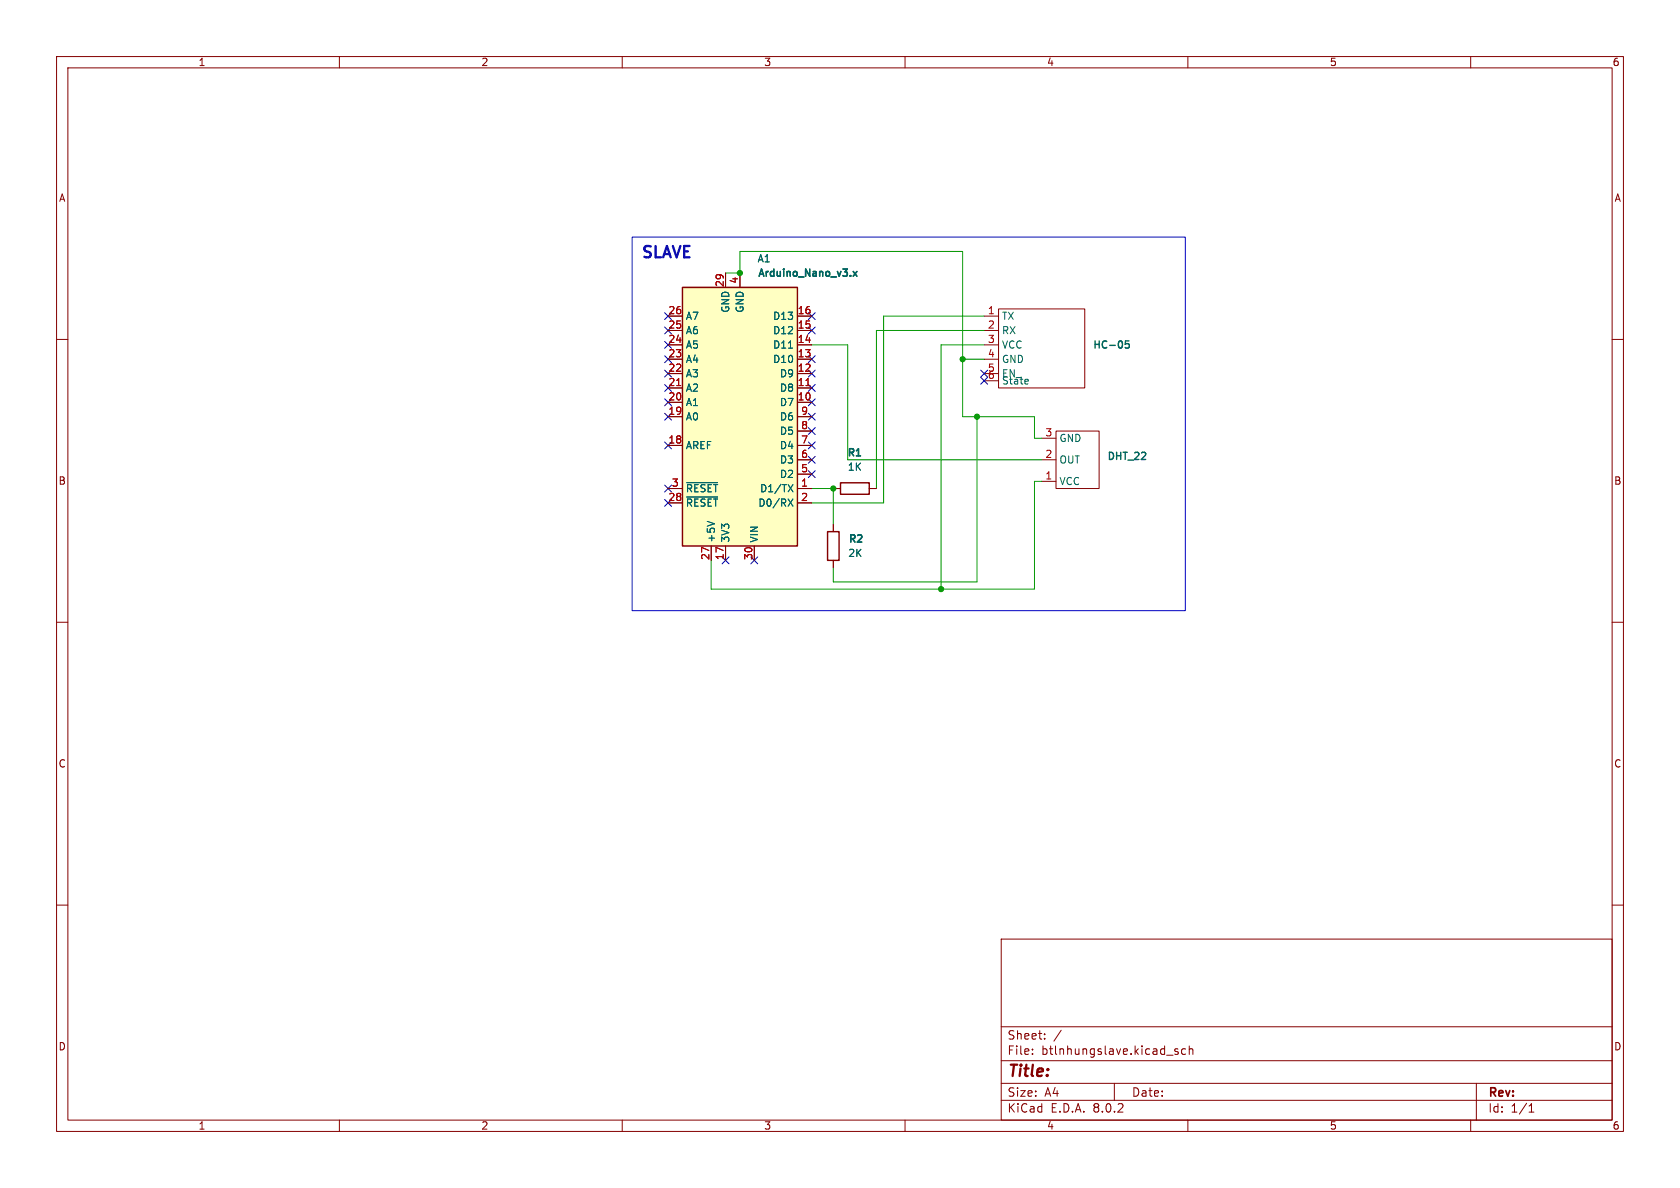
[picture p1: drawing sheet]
<svg xmlns="http://www.w3.org/2000/svg" width="297mm" height="210mm" viewBox="0 0 297 210" stroke-linecap="round" stroke-linejoin="round" font-family="sans-serif">
<g fill="none" stroke="#840000" stroke-width=".18">
<path d="M10 10h277v190h-277zM12 12h273v186h-273zM60 10v2M110 10v2M160 10v2M210 10v2M260 10v2M10 60h2M285 60h2M184.1 77.5h2.6M186.7 76.2h7.6v10.2h-7.6zM184.1 85.1h2.6"/>
<path d="M184.1 81.3h2.6M10 110h2M285 110h2M10 160h2M285 160h2M177 166h108v32h-108zM60 198v2M110 198v2M160 198v2M177 194.5h108M177 191.5h108M177 187.5h108"/>
<path d="M177 181.5h108M182.5 186.3v.1M182.5 185.5v.1M184.7 183.6v.1M184.7 182.8v.1M187.6 182.1l-1.3 2M197 191.5v3M208.2 185.5l-.3-.1-.2 .2v.2l.5 .2v.3h-.5M209.6 185.5l-.4-.1-.3 .3v.4l.1 .2h.6M210 198v2M210.2 185.5l.3-.1 .3 .1 .1 .9M210.2 184.9v1.5"/>
<path d="M260 198v2M261 191.5v6.5M270.3 196.6h.9M270.3 195.5l.4-.4v1.5"/>
</g>
<path d="M120.6 50.8h20.4v45.7h-20.4z" fill="#ffffc2"/>
<path d="M120.6 50.8h20.4v45.7h-20.4zM146.3 94h2v5.1h-2zM148.6 85.3h5.1v2.1h-5.1z" fill="none" stroke="#840000" stroke-width=".25"/>
<g fill="none" stroke="#840000" stroke-width=".18">
<path d="M118.1 58.4h2.5M118.1 55.9h2.5M128.3 48.3v2.5M130.8 48.3v2.5M141 58.4h2.5M141 55.9h2.5M174 58.4h2.5M174 55.9h2.5M176.5 54.6h15.3v14h-15.3zM118.1 71.1h2.5M118.1 68.6h2.5M118.1 66h2.5"/>
<path d="M118.1 63.5h2.5M118.1 61h2.5M118.1 78.7h2.5M118.1 73.7h2.5M141 71.1h2.5M141 68.6h2.5M141 66h2.5M141 63.5h2.5M141 61h2.5M141 78.7h2.5M141 73.7h2.5M141 76.2h2.5"/>
<path d="M174 66h2.5M174 63.5h2.5M174 61h2.5M174 67.3h2.5M118.1 86.4h2.5M118.1 88.9h2.5M125.7 96.5v2.6M128.3 96.5v2.6M133.3 96.5v2.6M141 86.4h2.5M141 88.9h2.5M141 83.8h2.5"/>
<path d="M141 81.3h2.5M147.3 86.4h1.3M147.3 92.7v1.3M147.3 99.1v1.2M153.7 86.4h1.2"/>
</g>
<path d="M139.4 61.5h.7M181.6 67l.2 .3-.6 .2M181.7 67.8l-.1 .1M121.4 87.9h5.5M121.4 85.3h5.5M125 92.2l1.3 .4M139.3 85.7l.9 1.2M139.3 88.2l.9 1.3M140.2 85.7l-.9 1.2M140.2 88.2l-.9 1.3" fill="none" stroke="#006464" stroke-width=".18"/>
<path d="M119.6 68.2h.7M142.5 68.2h.7" fill="none" stroke="#a90000" stroke-width=".18"/>
<path d="M150.8 48l.7 .8M151.5 48l-.7 .8M199.6 60.3h-.6l-.1 .6 .2-.2 .4 .1 .1 .2v.4l-.2 .1-.5-.1" fill="none" stroke="#006464" stroke-width=".25"/>
<path d="M111.8 41.9h97.7v66.1h-97.7z" fill="none" stroke="#0000c2" stroke-width=".18"/>
<path d="M115 43.6l-.7-.1-.3 .2M115.9 43.5v2M117.2 45.5l.7-2 .7 2M119 43.5l.6 2 .7-2M121.9 43.5h-.9v2" fill="none" stroke="#0000c2" stroke-width=".4"/>
<path d="M128.3 48.3h2.5v-3.8h39.4v29.2h12.7v3.8h1.2M174 58.4h-19.1v28M174 55.9h-17.8v33h-12.7M143.5 61h6.4v20.3h34.2M170.2 63.5h3.8M172.7 73.7v29.2h-25.4v-2.6M174 61h-7.6v43.1M143.5 86.4h3.8v6.3M184.1 85.1h-1.2v19h-57.2v-5" fill="none" stroke="#009600" stroke-width=".18"/>
<g fill="none" stroke="#000084" stroke-width=".18">
<path d="M117.5 55.3l1.2 1.2M117.5 57.8l1.2 1.2M118.7 55.3l-1.2 1.2M118.7 57.8l-1.2 1.2M142.9 55.3l1.2 1.2M142.9 57.8l1.2 1.2M144.1 55.3l-1.2 1.2M144.1 57.8l-1.2 1.2M117.5 70.5l1.2 1.2M117.5 73.1l1.2 1.2M117.5 68l1.2 1.2M117.5 78.1l1.2 1.2"/>
<path d="M117.5 60.4l1.2 1.2M117.5 65.4l1.2 1.2M117.5 62.9l1.2 1.2M118.7 70.5l-1.2 1.2M118.7 73.1l-1.2 1.2M118.7 68l-1.2 1.2M118.7 78.1l-1.2 1.2M118.7 60.4l-1.2 1.2M118.7 65.4l-1.2 1.2M118.7 62.9l-1.2 1.2M142.9 65.4l1.2 1.2M142.9 62.9l1.2 1.2"/>
<path d="M142.9 68l1.2 1.2M142.9 73.1l1.2 1.2M142.9 75.6l1.2 1.2M142.9 70.5l1.2 1.2M142.9 78.1l1.2 1.2M144.1 65.4l-1.2 1.2M144.1 62.9l-1.2 1.2M144.1 68l-1.2 1.2M144.1 73.1l-1.2 1.2M144.1 75.6l-1.2 1.2M144.1 70.5l-1.2 1.2M144.1 78.1l-1.2 1.2"/>
<path d="M173.4 65.4l1.2 1.2M173.4 66.7l1.2 1.2M174.6 65.4l-1.2 1.2M174.6 66.7l-1.2 1.2M117.5 85.8l1.2 1.2M117.5 88.3l1.2 1.2M118.7 85.8l-1.2 1.2M118.7 88.3l-1.2 1.2M127.7 98.5l1.2 1.2M128.9 98.5l-1.2 1.2M132.7 98.5l1.3 1.2M134 98.5l-1.3 1.2"/>
<path d="M142.9 83.2l1.2 1.2M142.9 80.7l1.2 1.2M144.1 83.2l-1.2 1.2M144.1 80.7l-1.2 1.2"/>
</g>
<g fill="#009600" stroke="#009600" stroke-width=".18">
<circle cx="130.8" cy="48.3" r=".46"/>
<circle cx="147.3" cy="86.4" r=".46"/>
<circle cx="166.4" cy="104.1" r=".46"/>
<circle cx="170.2" cy="63.5" r=".46"/>
<circle cx="172.7" cy="73.7" r=".46"/>
</g>
<text font-size="2.8" fill="#0000c2" x="113.3" y="46.6">SLAVE</text>
<text font-size="2.8" fill="#840000" x="178" y="190.9">Title:</text>
<g font-size="2.1" fill="#840000">
<text x="178" y="184">Sheet:</text>
<text x="178" y="186.7">File:</text>
<text x="184.1" y="186.7">btlnhungslave.kicad_sch</text>
<text x="178" y="196.9">KiCad</text>
<text x="178" y="194.1">Size:</text>
<text x="184.7" y="194.1">A4</text>
<text x="185.7" y="196.9">E.D.A.</text>
<text x="193.3" y="196.9">8.0.2</text>
<text x="200" y="194.1">Date:</text>
<text x="263" y="194.3">Rev:</text>
<text x="263" y="196.9">Id:</text>
<text x="267.1" y="196.9">1/1</text>
</g>
<g font-size="1.8" fill="#840000">
<text x="35" y="11.9">1</text>
<text x="85" y="11.9">2</text>
<text x="135" y="11.9">3</text>
<text x="185" y="11.9">4</text>
<text x="235" y="11.9">5</text>
<text x="285" y="11.9">6</text>
<text x="10.3" y="35.9">A</text>
<text x="285.3" y="35.9">A</text>
<text x="10.3" y="85.9">B</text>
<text x="285.3" y="85.9">B</text>
<text x="10.3" y="135.9">C</text>
<text x="285.3" y="135.9">C</text>
<text x="10.3" y="185.9">D</text>
<text x="285.3" y="185.9">D</text>
<text x="35" y="199.9">1</text>
<text x="85" y="199.9">2</text>
<text x="135" y="199.9">3</text>
<text x="185" y="199.9">4</text>
<text x="235" y="199.9">5</text>
<text x="285" y="199.9">6</text>
</g>
<g font-size="1.8" fill="#006464">
<text x="133.8" y="46.6">A1</text>
<text x="133.8" y="49.3">Arduino_Nano_v3.x</text>
<text x="121.2" y="59.3">A6</text>
<text x="121.2" y="56.7">A7</text>
<text x="129.1" y="55.4" transform="rotate(-90 129.1 55.4)">GND</text>
<text x="131.7" y="55.4" transform="rotate(-90 131.7 55.4)">GND</text>
<text x="136.6" y="59.3">D12</text>
<text x="136.6" y="56.7">D13</text>
<text x="177" y="56.7">TX</text>
<text x="177" y="59.3">RX</text>
<text x="121.2" y="64.4">A4</text>
<text x="121.2" y="61.8">A5</text>
<text x="136.6" y="64.4">D10</text>
<text x="136.6" y="61.8">D11</text>
<text x="177" y="61.8">VCC</text>
<text x="177" y="64.4">GND</text>
<text x="193" y="62">HC-05</text>
<text x="121.2" y="72">A1</text>
<text x="121.2" y="69.4">A2</text>
<text x="121.2" y="66.9">A3</text>
<text x="137.8" y="72">D7</text>
<text x="137.8" y="69.4">D8</text>
<text x="137.8" y="66.9">D9</text>
<text x="177" y="66.9">EN_</text>
<text x="177" y="68.2">State</text>
<text x="121.2" y="74.5">A0</text>
<text x="137.8" y="77.1">D5</text>
<text x="137.8" y="74.5">D6</text>
<text x="121.2" y="79.6">AREF</text>
<text x="137.8" y="82.1">D3</text>
<text x="137.8" y="79.6">D4</text>
<text x="149.6" y="81">R1</text>
<text x="149.8" y="83.4">1K</text>
<text x="187.2" y="82.1">OUT</text>
<text x="187.2" y="78.3">GND</text>
<text x="195.6" y="81.7">DHT_22</text>
<text x="121.2" y="89.8">~{RESET}</text>
<text x="121.2" y="87.2">~{RESET}</text>
<text x="134" y="89.8">D0/RX</text>
<text x="134.3" y="87.2">D1/TX</text>
<text x="137.8" y="84.7">D2</text>
<text x="187.2" y="86">VCC</text>
<text x="126.6" y="96" transform="rotate(-90 126.6 96)">+5V</text>
<text x="129.1" y="96" transform="rotate(-90 129.1 96)">3V3</text>
<text x="134.2" y="96" transform="rotate(-90 134.2 96)">VIN</text>
<text x="149.9" y="96.3">R2</text>
<text x="149.9" y="98.7">2K</text>
</g>
<g font-size="1.8" fill="#a90000">
<text x="128" y="50.8" transform="rotate(-90 128 50.8)">29</text>
<text x="130.6" y="50.2" transform="rotate(-90 130.6 50.2)">4</text>
<text x="118.1" y="58.2">25</text>
<text x="118.1" y="55.6">26</text>
<text x="140.9" y="58.2">15</text>
<text x="140.9" y="55.6">16</text>
<text x="174.6" y="55.6">1</text>
<text x="174.6" y="58.2">2</text>
<text x="118.1" y="65.8">22</text>
<text x="118.1" y="63.2">23</text>
<text x="118.1" y="60.7">24</text>
<text x="140.9" y="65.8">12</text>
<text x="140.9" y="63.2">13</text>
<text x="140.9" y="60.7">14</text>
<text x="174.6" y="60.7">3</text>
<text x="174.6" y="63.2">4</text>
<text x="174.6" y="65.8">5</text>
<text x="118.1" y="70.9">20</text>
<text x="118.1" y="68.3">21</text>
<text x="140.9" y="70.9">10</text>
<text x="140.9" y="68.3">11</text>
<text x="174.6" y="67.1">6</text>
<text x="118.1" y="73.4">19</text>
<text x="141.5" y="75.9">8</text>
<text x="141.5" y="73.4">9</text>
<text x="184.7" y="77.2">3</text>
<text x="118.1" y="78.5">18</text>
<text x="141.5" y="83.6">5</text>
<text x="141.5" y="81">6</text>
<text x="141.5" y="78.5">7</text>
<text x="184.7" y="81">2</text>
<text x="118.1" y="88.6">28</text>
<text x="118.7" y="86.1">3</text>
<text x="141.5" y="86.1">1</text>
<text x="141.5" y="88.6">2</text>
<text x="184.7" y="84.8">1</text>
<text x="125.5" y="99.1" transform="rotate(-90 125.5 99.1)">27</text>
<text x="128" y="99.1" transform="rotate(-90 128 99.1)">17</text>
<text x="133.1" y="99.1" transform="rotate(-90 133.1 99.1)">30</text>
</g>
</svg>
